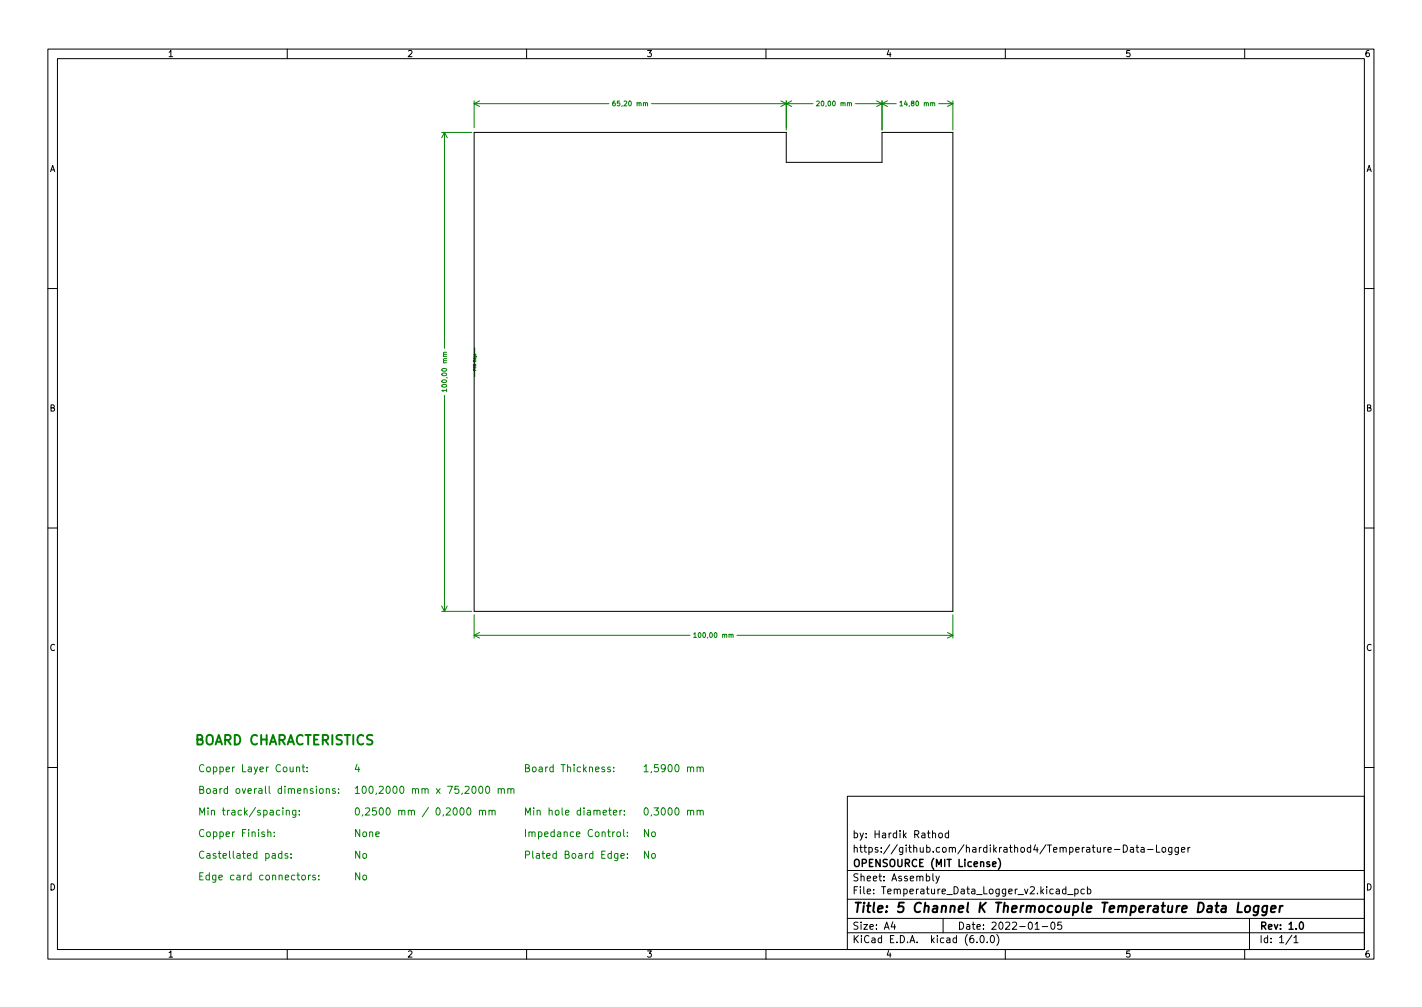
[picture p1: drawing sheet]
<svg xmlns="http://www.w3.org/2000/svg" width="297mm" height="210mm" viewBox="0 0 297 210" stroke-linecap="round" stroke-linejoin="round" font-family="sans-serif">
<g fill="none" stroke="#008000" stroke-width=".21">
<path d="M92.3 27.6h6.2M92.8 27.6v45.1M92.8 27.6l-.5 1.2M92.8 27.6l.6 1.2M99 21.6h28.2M99 21.1v5.5M99 21.6l1.2 .6M100.2 21.1l-1.2 .5M128.5 21.1l-.5 .2v.6l.2 .2 .3-.1v-.5h-.3l-.2 .2M134.8 21.6l.4-.1 .1 .6M136.1 21.6h33.7M163.1 21.1l2.3 1.1"/>
<path d="M164.2 21.1v6M165.4 21.1l-2.3 1.1M170.6 21.2l.4-.1 .1 .3-.6 .7h.6M177.4 21.6l.4-.1 .1 .6M178.7 21.6h8.5M183.1 21.1l2.3 1.1M184.2 21.1v6M185.4 21.1l-2.3 1.1M188 21.4l.3-.3v1M188 22.1h.5M194.8 21.6l.4-.1 .1 .6M196.1 21.6h2.9"/>
<path d="M197.9 21.1l1.1 .5M199 21.1v6M199 21.6l-1.1 .6M93.3 73.6h-.6l.1 .4M99.2 72.6v6M92.8 82.6v45M93.3 81.5h-1l.3 .3M93.3 81.2v.6M92.3 127.6h6.2M92.3 126.5l.5 1.1M93.4 126.5l-.6 1.1M99 128.3v4.9"/>
<path d="M99 132.6h45.1M99 132.6l1.2 .6M100.2 132.1l-1.2 .5M144.9 132.4l.3-.3v1M144.9 133.1h.6M152.7 132.6l.4-.1v.6M154 132.6h45M197.9 132.1l1.1 .5M199 128.3v4.9M199 132.6l-1.1 .6M63.3 159.6v1.3l.4 .2M55.9 173.8l.3-.1 .3 .1 .1 .9"/>
<path d="M57.3 174.5v.2M57.3 173.8v.1M59.8 169.3l.2-.1h.4v1M60.1 178.3l-.4-.1-.2 .2 .1 .2 .5 .2v.3h-.6M60.8 179.1v.1M60.8 178.3v.1M61.8 169.2v1.2l-.3 .3-.3-.1M61.8 169.2h-.4l-.3 .3 .1 .6h.6M61.9 160.3l.3-.2 .3 .1 .1 .9M62.5 170v.2M62.5 169.2v.2M63.1 160.1h.6"/>
<path d="M64.2 161v.1M64.2 160.2v.2M68.2 164.8l.2-.1h.3l.1 1M68.2 164.7v1M70 164.7h-.3l-.3 .2 .1 .2 .5 .1v.4h-.6M70.7 165.5v.2M70.7 164.7v.2M97.6 168.8l.3-.1a.8 .8 0 0 1 .5 .7 .8 .8 0 0 1-.5 .8l-.3-.2-.1-.4zM100.1 169.3l.3-.1h.3l.1 1M100.1 169.2v1M100.8 169.4l.2-.2h.4v1M101.6 164.2h.2a.8 .8 0 0 1 .5 .7 .8 .8 0 0 1-.5 .8 1 1 0 0 1-.2-1.5z"/>
<path d="M102.1 169.3l.3-.1h.3l.1 1M102.1 169.2v1M102.8 169.4l.2-.2h.4v1M104.1 164.8l.2-.1h.3l.1 1M104.1 164.7v1M104.7 164.9l.2-.2h.4l.1 1M106.1 164.8l.2-.1h.3l.1 1M106.1 164.7v1M106.7 164.9l.2-.2h.4l.1 1M127.5 160.2l-.4-.1-.2 .3 .1 .2 .5 .1v.4h-.6M128.1 169.7l.7-.2v-.3h-.5l-.2 .2 .1 .7h.6M128.2 161v.1"/>
<path d="M128.2 160.2v.2M128.9 173.8l.2-.1 .5 .1v.6l-.1 .2-.4 .1-.2-.2zM129.5 169.2v1M129.7 178.7l.7-.1-.1-.3-.4-.1-.2 .2 .1 .7h.5M129.9 169.2l-.4 .3M130.3 173.2v1.3l.2 .2M130.4 170v.2M130.4 169.2v.2M131.1 179.1v.1M131.1 178.3v.1M131.1 174.5v.2M131.1 173.8v.1"/>
<path d="M145.6 169.3l.2-.1h.4l.1 1M145.6 160.3l.2-.2 .4 .1 .1 .9M145.6 160.1v1M145.6 169.2v1M146.3 169.4l.2-.2h.3l.1 1M146.3 160.4l.2-.3 .3 .1 .1 .9M64.4 182.7v1M64.9 182.7l-.5 .3M65.9 182.8l-.4-.1-.2 .2 .1 .3 .5 .1v.4h-.6M66.6 183.6v.1M66.6 182.8v.1"/>
</g>
<g fill="none" stroke="#000" stroke-width=".21">
<path d="M10 10.2h277v190.1h-277zM12 12.2h273v186.1h-273zM60 10.2v2M110 10.2v2M160 10.2v2M210 10.2v2M260 10.2v2M99 27.6h65.2v6.3h20v-6.3h14.8v100h-100zM10 60.2h2M285 60.2h2M10 110.2h2M285 110.2h2"/>
<path d="M10 160.2h2M177 166.3h108v32h-108zM194.8 174.1l.2-.2 .4 .1v.9M196.2 174l.4-.1 .3 .3v.4l-.3 .3h-.4l-.1-.3zM198.1 174l-.4-.1-.3 .3 .2 .7h.5M198.1 173.4v1.5M232.8 177.4h1.1M234.6 176.4a.76 .76 0 0 1 .9 .8 .76 .76 0 0 1-.9 .7zM236.1 177h.6l.1 .9M236.8 177.3l-.5 .1-.2 .2 .2 .3h.5M237.3 176.9h.6M237.5 176.4v1.3l.4 .2"/>
<path d="M238.4 177h.5l.1 .9M239 177.3l-.5 .1-.2 .2 .2 .3h.5M239.7 177.4h1.2M241.6 176.4v1.5h.7M242.9 177l.3-.1 .3 .3v.4l-.3 .3h-.3l-.2-.3zM244.8 176.9v1.2l-.3 .3h-.4M244.8 177l-.4-.1-.3 .3 .1 .7h.6M246.1 176.9v1.2l-.2 .3h-.4M246.1 177l-.4-.1-.3 .3 .2 .7h.5M246.8 177.4l.7-.1-.1-.3-.4-.1-.2 .2 .1 .8h.5M248.1 176.9v1M248.6 176.9l-.5 .3"/>
<path d="M285 160.2h2M60 198.3v2M110 198.3v2M160 198.3v2M177 194.8h108M177 191.8h108M177 187.8h108M177 181.8h108M186.5 192.5l-.4 1h1M186.9 193v1M194.9 182.4v1.3l.2 .2M195.5 182.9l.4 1"/>
<path d="M196.2 182.9l-.5 1.4-.2 .1M197 191.8v3M204.1 196.7v.1M204.9 195.4l.2-.1a.8 .8 0 0 1 .5 .8 .8 .8 0 0 1-.5 .7 1 1 0 0 1-.2-1.4zM206.2 196.7v.1M207 195.5l.2-.2a.8 .8 0 0 1 .5 .8 .8 .8 0 0 1-.5 .7l-.2-.1-.1-.4zM208.2 195.1a1.72 1.72 0 0 1 0 2.3M210 198.3v2M216.2 194h.9M217.7 193.5h1.2M219.6 192.7l.3-.2a.8 .8 0 0 1 .5 .8 .8 .8 0 0 1-.5 .7l-.3-.1-.1-.4zM221.7 192.5h-.7l-.1 .7 .2-.1 .5 .1 .2 .2-.1 .5-.2 .1-.6-.1"/>
<path d="M222.6 185.7l-.4-.1-.3 .3 .2 .7h.5M222.6 185.1v1.5M223 186.8h1.1M224.5 185.7l.4-.1 .3 .3-.1 .7h-.6M224.5 185.6v1.5M226.5 185.7l-.4-.1-.3 .3 .1 .7h.6M227.1 185.7l.5-.1 .3 .3-.2 .7h-.6M227.1 185.1v1.5M260 198.3v2M261 191.8v6.5M269.9 195.3l-1.3 1.9M270.3 195.8l.4-.5v1.5"/>
<path d="M270.3 196.8h.8"/>
</g>
<path d="M208.6 179.2a1.72 1.72 0 0 1 0 2.3M207.3 180.4l.8-.1-.1-.3-.4-.1-.3 .2 .1 .8h.6M271.6 192.6l.2-.1a.8 .8 0 0 1 .5 .8 .8 .8 0 0 1-.5 .7 1 1 0 0 1-.2-1.4z" fill="none" stroke="#000" stroke-width=".3"/>
<path d="M258.7 188.5l-.2 2h.9M260.2 189.3l.1-.1a.5 .5 0 0 1 .9 .3l-.1 .6-.2 .3a.5 .5 0 0 1-.9-.3zM262.9 189.2a.66 .66 0 0 0-1 .3l-.1 .6 .2 .3h.8M262.9 189.1l-.2 1.6-.4 .4-.5-.1M264.7 189.2a.66 .66 0 0 0-1 .3v.6l.1 .3h.8M264.7 189.1l-.2 1.6-.4 .4-.5-.1M265.5 189.8l1-.2-.1-.4-.5-.1-.4 .3v1h.8M267.4 189.1l-.2 1.4M268 189.1l-.4 .1-.3 .3" fill="none" stroke="#000" stroke-width=".4"/>
<text font-size="2.8" fill="#008000" x="40.5" y="155.5">BOARD CHARACTERISTICS</text>
<text font-size="2.8" x="178" y="190.6">Title: 5 Channel K Thermocouple Temperature Data Logger</text>
<g font-size="2.1" fill="#008000">
<text x="41.2" y="161.2">Copper Layer Count:</text>
<text x="73.8" y="161.2">4</text>
<text x="109.3" y="161.2">Board Thickness:</text>
<text x="134.1" y="161.2">1,5900 mm</text>
<text x="41.2" y="165.7">Board overall dimensions:</text>
<text x="73.8" y="165.7">100,2000 mm x 75,2000 mm</text>
<text x="41.2" y="170.2">Min track/spacing:</text>
<text x="73.8" y="170.2">0,2500 mm / 0,2000 mm</text>
<text x="109.3" y="170.2">Min hole diameter:</text>
<text x="134.1" y="170.2">0,3000 mm</text>
<text x="41.2" y="174.8">Copper Finish:</text>
<text x="41.2" y="179.3">Castellated pads:</text>
<text x="73.8" y="179.3">No</text>
<text x="73.8" y="174.8">None</text>
<text x="109.3" y="179.3">Plated Board Edge:</text>
<text x="109.3" y="174.8">Impedance Control:</text>
<text x="134.1" y="174.8">No</text>
<text x="134.1" y="179.3">No</text>
<text x="41.2" y="183.8">Edge card connectors:</text>
<text x="73.8" y="183.8">No</text>
</g>
<g font-size="2.1">
<text x="178" y="178">https://github.com/hardikrathod4/Temperature-Data-Logger</text>
<text x="178" y="175">by: Hardik Rathod</text>
<text x="178" y="184">Sheet: Assembly</text>
<text x="178" y="181">OPENSOURCE (MIT License)</text>
<text x="178" y="186.7">File: Temperature_Data_Logger_v2.kicad_pcb</text>
<text x="178" y="196.9">KiCad E.D.A. kicad (6.0.0)</text>
<text x="178" y="194.1">Size: A4</text>
<text x="200" y="194.1">Date: 2022-01-05</text>
<text x="263" y="194.1">Rev: 1.0</text>
<text x="263" y="196.9">Id: 1/1</text>
</g>
<g font-size="1.8">
<text x="35" y="11.9">1</text>
<text x="85" y="11.9">2</text>
<text x="135" y="11.9">3</text>
<text x="185" y="11.9">4</text>
<text x="235" y="11.9">5</text>
<text x="285" y="11.9">6</text>
<text x="10.3" y="35.9">A</text>
<text x="285.3" y="35.9">A</text>
<text x="10.3" y="85.9">B</text>
<text x="285.3" y="85.9">B</text>
<text x="10.3" y="135.9">C</text>
<text x="285.3" y="135.9">C</text>
<text x="10.3" y="185.9">D</text>
<text x="285.3" y="185.9">D</text>
<text x="35" y="199.9">1</text>
<text x="85" y="199.9">2</text>
<text x="135" y="199.9">3</text>
<text x="185" y="199.9">4</text>
<text x="235" y="199.9">5</text>
<text x="285" y="199.9">6</text>
</g>
<g font-size="1.4" fill="#008000">
<text x="128.5" y="22.1">65,20 mm</text>
<text x="171.1" y="22.1">20,00 mm</text>
<text x="188.5" y="22.1">14,80 mm</text>
<text x="93.3" y="81.2" transform="rotate(-90 93.3 81.2)">100,00 mm</text>
<text x="145.5" y="133.1">100,00 mm</text>
</g>
<text font-size=".7" fill="#008000" x="99.4" y="77.3" transform="rotate(-90 99.4 77.3)">PCB Edge</text>
</svg>
